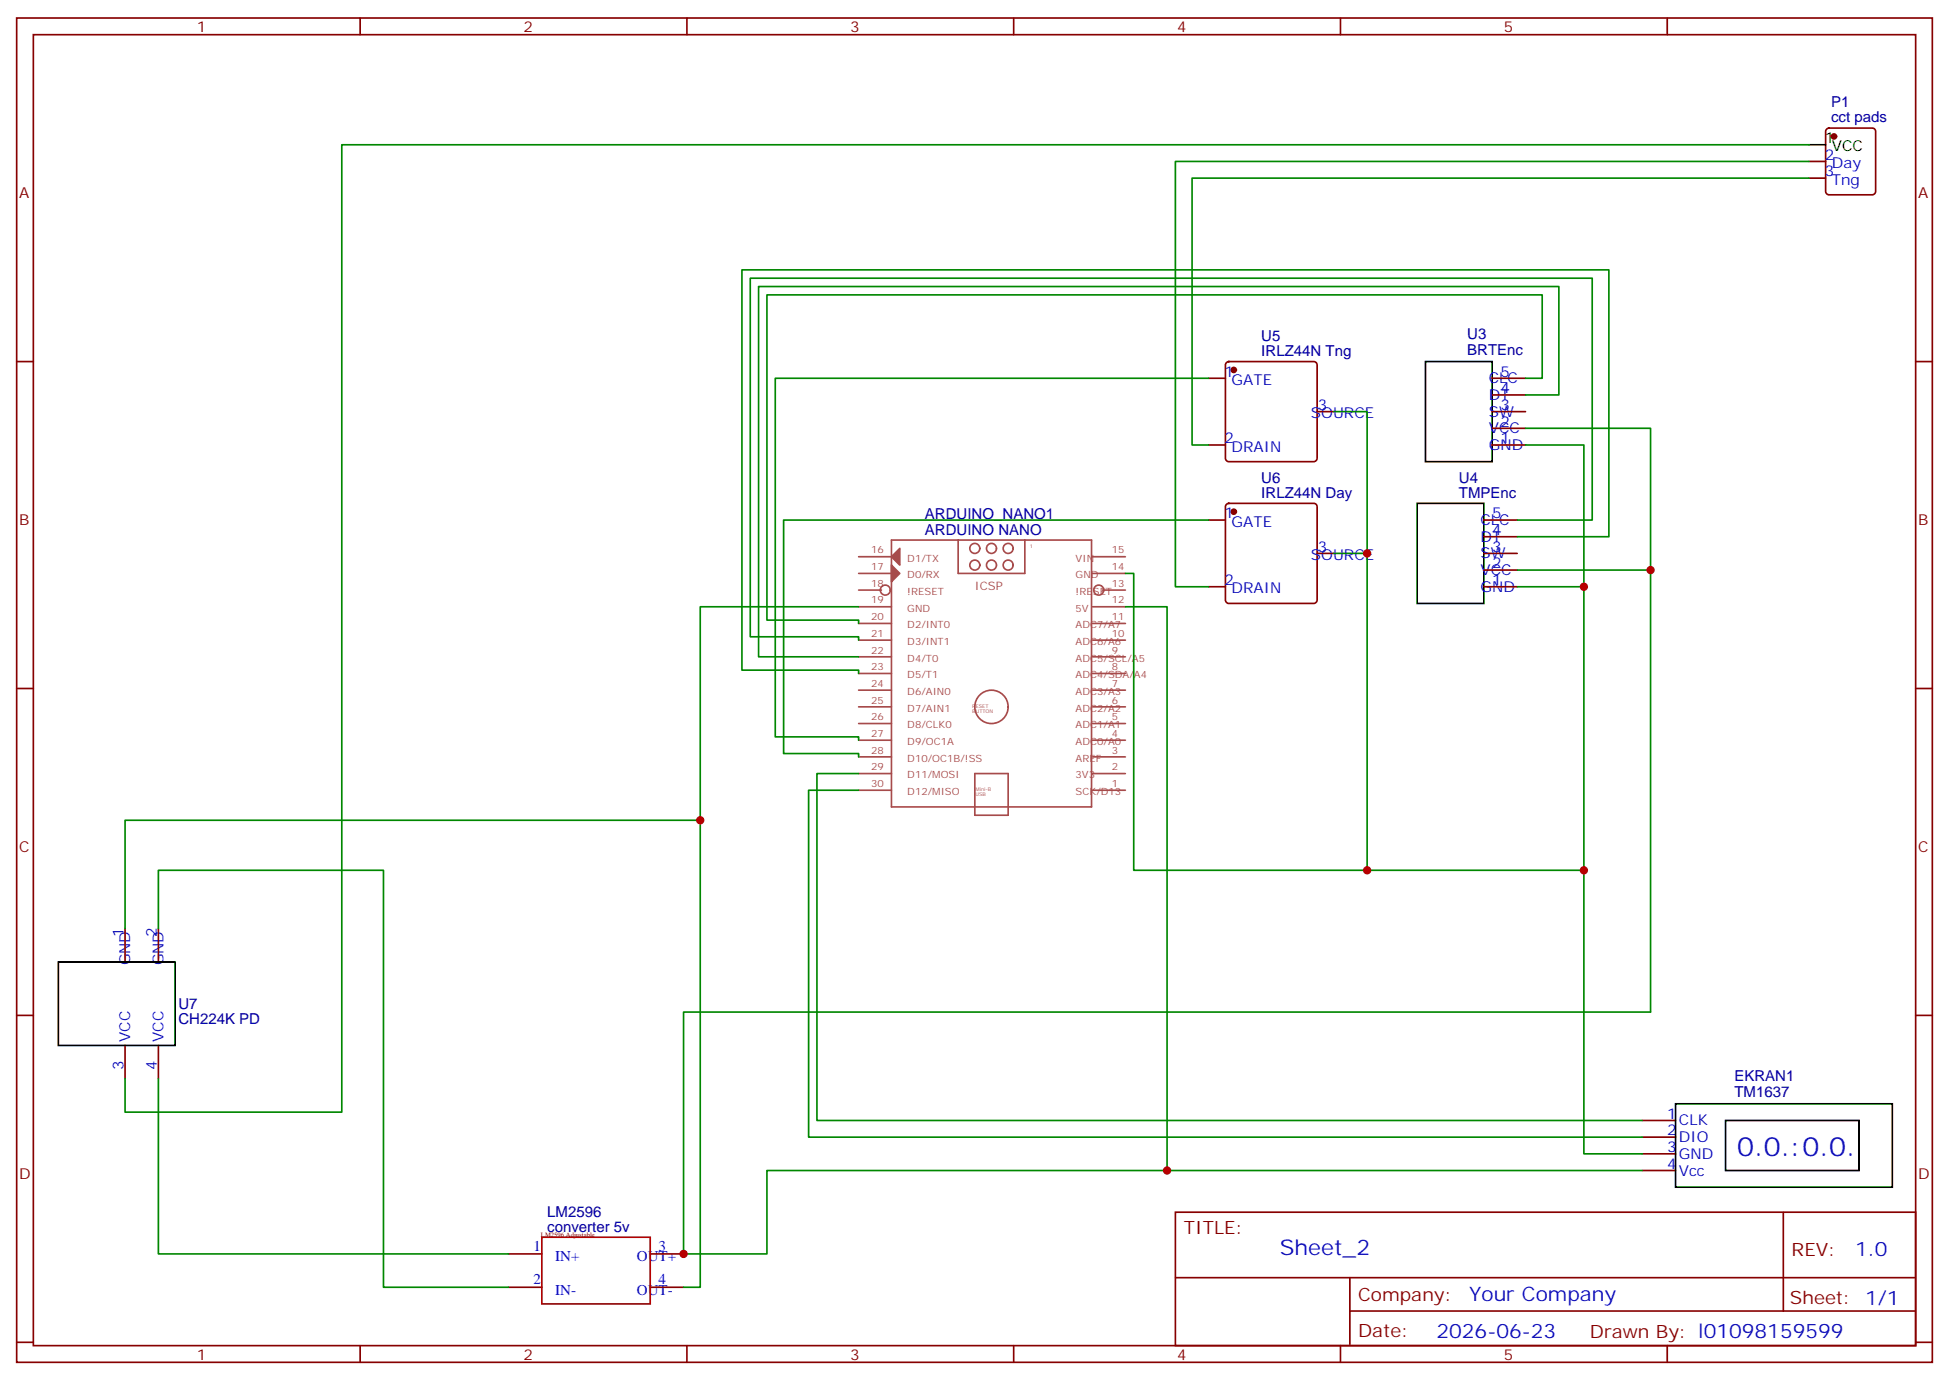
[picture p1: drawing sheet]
<svg xmlns="http://www.w3.org/2000/svg" width="412mm" height="292mm" viewBox="0 0 412 292" stroke-linecap="round" stroke-linejoin="round" font-family="sans-serif">
<g fill="none" stroke="#870000" stroke-width=".35">
<path d="M3.5 3.8h405.4v284.3h-405.4zM7.1 7.3h398.2v277.3h-398.2zM76.2 3.8v3.5M145.3 3.8v3.5M214.5 3.8v3.5M283.6 3.8v3.5M352.8 3.8v3.5M382.8 34.1h3.5M382.8 37.7h3.5M386.5 27.3l.5-.2h9.2a.71 .71 0 0 1 .7 .7v12.7a.76 .76 0 0 1-.7 .7h-9.2a.76 .76 0 0 1-.7-.7v-12.7zM3.5 76.5h3.6M259.5 76.7l.5-.2h18a.71 .71 0 0 1 .7 .7v19.7a.76 .76 0 0 1-.7 .7h-18a.76 .76 0 0 1-.7-.7v-19.7z"/>
<path d="M405.3 76.5h3.6M255.8 80h3.5M255.8 94.1h3.5M278.7 87.1h3.5M315.7 90.6h7.1M315.7 87.1h7.1M315.7 83.5h7.1M315.7 80h7.1M315.7 94.1h7.1M255.8 110h3.5M259.5 106.7l.5-.2h18a.71 .71 0 0 1 .7 .7v19.7a.76 .76 0 0 1-.7 .7h-18a.76 .76 0 0 1-.7-.7v-19.7zM278.7 117.1h3.5"/>
<path d="M314 117.1h7M314 113.5h7M314 110h7M255.8 124.1h3.5M314 120.6h7M314 124.1h7M3.5 145.6h3.6M405.3 145.6h3.6M26.5 196.4v7.1M33.5 196.4v7.1M3.5 214.8h3.6M405.3 214.8h3.6"/>
<path d="M26.5 221.1v7.1M33.5 221.1v7.1M347.5 237h7M248.7 256.4h156.6v28.2h-156.6zM347.5 247.6h7M347.5 244.1h7M347.5 240.5h7M377.3 256.4v20.9M107.6 265.2h7.1M107.6 272.3h7.1M137.6 265.2h7M137.6 272.3h7"/>
<path d="M248.7 270.2h156.5M285.6 277.3h119.6M285.6 270.2v14.2M3.5 283.9h3.6M76.2 284.6v3.5M145.3 284.6v3.5M214.5 284.6v3.5M283.6 284.6v3.5M352.8 284.6v3.5M405.3 283.9h3.6"/>
</g>
<g fill="none" stroke="#a64a4a" stroke-width=".35">
<path d="M181.7 117.8h6.9M188.6 114.2h42.4v56.5h-42.4zM202.7 114.2v7.1h14.1v-7.1M207.3 119.5a1.06 1.06 0 0 0-1.5-.9 1.06 1.06 0 0 0-.2 1.7 1.06 1.06 0 0 0 1.7-.4v-.4M210.8 119.5a1.06 1.06 0 0 0-1.4-.9 1.06 1.06 0 0 0-.3 1.7 1.06 1.06 0 0 0 1.7-.4v-.4M214.4 119.5a1.06 1.06 0 0 0-1.5-.9 1.06 1.06 0 0 0-.3 1.7 1.06 1.06 0 0 0 1.7-.4l.1-.4M231.2 117.8h6.9M181.7 121.3h6.9M181.7 124.8h4.8M181.7 128.3h6.9M181.7 138.9h6.9M181.7 135.4h6.9"/>
<path d="M181.7 131.9h6.9M231.2 121.3h6.9M231.2 128.3h6.9M231.2 138.9h6.9M231.2 135.4h6.9M231.2 131.9h6.9M233.3 124.8h4.8M181.7 156.6h6.9M181.7 153h6.9M181.7 149.5h6.9M181.7 146h6.9M181.7 142.5h6.9"/>
<path d="M213.3 149.5a3.5 3.5 0 0 0-5.1-3.2 3.5 3.5 0 0 0-.6 6 3.5 3.5 0 0 0 5.6-2.1l.1-.7M231.2 156.6h6.9M231.2 153h6.9M231.2 149.5h6.9M231.2 146h6.9M231.2 142.5h6.9M181.7 163.6h6.9M181.7 160.1h6.9M181.7 167.1h6.9M206.3 163.6h7v8.8h-7zM231.2 163.6h6.9M231.2 160.1h6.9"/>
<path d="M231.2 167.1h6.9"/>
<circle cx="206.3" cy="116" r="1.06"/>
<circle cx="209.8" cy="116" r="1.06"/>
<circle cx="213.3" cy="116" r="1.06"/>
<circle cx="187.3" cy="124.8" r="1.06"/>
<circle cx="232.5" cy="124.8" r="1.06"/>
</g>
<g fill="#a64a4a" stroke="#a64a4a" stroke-width=".35">
<path d="M188.6 117.8l1.8-1.8v3.5z"/>
<path d="M188.6 119.5l1.8 1.8-1.8 1.7z"/>
</g>
<path d="M382.8 30.6h3.5M301.6 76.5h14.1v21.1h-14.1zM299.9 106.5h14.1v21.1h-14.1zM12.3 203.5h24.7v17.6h-24.7zM354.5 233.5h45.9v17.6h-45.9zM365.1 237h28.2v10.6h-28.2z" fill="none" stroke="#000" stroke-width=".35"/>
<path d="M114.7 261.7h22.9v14.1h-22.9z" fill="none" stroke="#a10000" stroke-width=".35"/>
<g fill="none" stroke="#008700" stroke-width=".35">
<path d="M382.8 37.7h-130.6v56.4h3.6M382.8 34.1h-134.1v90h7.1M382.8 30.6h-310.5v204.6h-45.8v-7M255.8 80h-91.8v75.9h17.7v.7M282.2 87.1h7.1v97M322.8 90.6h26.4v123.5h-204.6v51.1h17.7v-17.6h185.2M322.8 80h3.5v-17.6h-164v68.8h19.4v.7M322.8 83.5h7v-22.9h-169.3v78.3h21.2M322.8 94.1h12.3v90h-95.2v-62.8h-1.8M255.8 110h-90v49.4h15.9v.7M282.2 117.1h7.1M321 110h15.9v-51.2h-178.2v75.9h23v.7"/>
<path d="M321 113.5h19.4v-56.4h-183.4v84.6h24.7v.8M181.7 128.3h-33.5v45.2M238.1 128.3h8.8v119.3M321 120.6h28.2M321 124.1h14.1M181.7 163.6h-8.8v73.4h174.6M181.7 167.1h-10.6v73.4h176.4M26.5 196.4v-22.9h121.7v98.8h-3.6M33.5 196.4v-12.3h47.6v88.2h26.5M335.1 184.1v60h12.4M33.5 228.2v37h74.1"/>
</g>
<g fill="#870000" stroke="#870000" stroke-width=".35">
<circle cx="261.1" cy="78.2" r=".53"/>
<circle cx="388.1" cy="28.9" r=".53"/>
<circle cx="261.1" cy="108.2" r=".53"/>
</g>
<g fill="#c00">
<circle cx="148.2" cy="173.5" r=".88"/>
<circle cx="144.6" cy="265.2" r=".88"/>
<circle cx="246.9" cy="247.6" r=".88"/>
<circle cx="289.3" cy="117.1" r=".88"/>
<circle cx="289.3" cy="184.1" r=".88"/>
<circle cx="335.1" cy="184.1" r=".88"/>
<circle cx="335.1" cy="124.1" r=".88"/>
<circle cx="349.3" cy="120.6" r=".88"/>
</g>
<text font-size="5.6" fill="#00f" x="367.6" y="244.4">0.0.:0.0.</text>
<text font-size="4.6" fill="#00f" x="270.8" y="265.4">Sheet_2</text>
<g font-size="4.2" fill="#00f">
<text x="392.5" y="265.7">1.0</text>
<text x="310.9" y="275.2">Your Company</text>
<text x="304" y="283">2026-06-23</text>
</g>
<g font-size="3.9" fill="#800">
<text x="250.5" y="261">TITLE:</text>
<text x="379.1" y="265.7">REV:</text>
<text x="287.4" y="275.2">Company:</text>
<text x="378.7" y="275.8">Sheet: 1/1</text>
<text x="287.4" y="282.9">Date:</text>
<text x="336.4" y="282.9">Drawn By: l01098159599</text>
</g>
<g font-size="3.2" fill="#800">
<text x="41.6" y="6.8">1</text>
<text x="110.8" y="6.8">2</text>
<text x="179.9" y="6.8">3</text>
<text x="249.1" y="6.8">4</text>
<text x="318.2" y="6.8">5</text>
<text x="4.1" y="41.9">A</text>
<text x="405.9" y="41.9">A</text>
<text x="4.1" y="111.1">B</text>
<text x="405.9" y="111.1">B</text>
<text x="4.1" y="180.2">C</text>
<text x="405.9" y="180.2">C</text>
<text x="4.1" y="249.3">D</text>
<text x="405.9" y="249.3">D</text>
<text x="41.6" y="287.6">1</text>
<text x="110.8" y="287.6">2</text>
<text x="179.9" y="287.6">3</text>
<text x="249.1" y="287.6">4</text>
<text x="318.2" y="287.6">5</text>
</g>
<g font-size="3.2" fill="#000080">
<text x="387.5" y="22.7">P1</text>
<text x="387.5" y="25.9">cct pads</text>
<text x="310.5" y="71.7">U3</text>
<text x="266.9" y="75.2">IRLZ44N Tng</text>
<text x="266.9" y="72.1">U5</text>
<text x="310.5" y="75.1">BRTEnc</text>
<text x="266.9" y="105.2">IRLZ44N Day</text>
<text x="266.9" y="102.1">U6</text>
<text x="308.7" y="105.4">TMPEnc</text>
<text x="308.7" y="102.2">U4</text>
<text x="195.7" y="113.2">ARDUINO NANO</text>
<text x="195.7" y="109.9">ARDUINO_NANO1</text>
<text x="37.7" y="213.4">U7</text>
<text x="37.7" y="216.6">CH224K PD</text>
<text x="367" y="232.1">TM1637</text>
<text x="367" y="228.7">EKRAN1</text>
<text x="115.8" y="257.5">LM2596</text>
<text x="115.8" y="260.6">converter 5v</text>
</g>
<g font-size="3.2">
<text x="386.1" y="30.3">1</text>
<text x="387.6" y="32">VCC</text>
</g>
<g font-size="3.2" fill="#00f">
<text x="386.1" y="33.8">2</text>
<text x="387.6" y="35.6">Day</text>
<text x="386.1" y="37.3">3</text>
<text x="387.6" y="39.1">Tng</text>
<text x="259.1" y="79.7">1</text>
<text x="260.6" y="81.4">GATE</text>
<text x="315" y="81.1">CLC</text>
<text x="317.5" y="83.2">4</text>
<text x="317.5" y="79.7">5</text>
<text x="277.4" y="88.5">SOURCE</text>
<text x="278.9" y="86.7">3</text>
<text x="315" y="88.1">SW</text>
<text x="315" y="84.6">DT</text>
<text x="317.5" y="86.7">3</text>
<text x="259.1" y="93.8">2</text>
<text x="260.6" y="95.5">DRAIN</text>
<text x="315" y="91.7">VCC</text>
<text x="315" y="95.2">GND</text>
<text x="317.5" y="90.2">2</text>
<text x="317.5" y="93.8">1</text>
<text x="259.1" y="109.6">1</text>
<text x="260.6" y="111.4">GATE</text>
<text x="313.3" y="111.1">CLC</text>
<text x="315.7" y="113.2">4</text>
<text x="315.7" y="109.6">5</text>
<text x="277.4" y="118.5">SOURCE</text>
<text x="278.9" y="116.7">3</text>
<text x="313.3" y="118.1">SW</text>
<text x="313.3" y="114.6">DT</text>
<text x="315.7" y="116.7">3</text>
<text x="259.1" y="123.8">2</text>
<text x="260.6" y="125.5">DRAIN</text>
<text x="313.3" y="121.6">VCC</text>
<text x="313.3" y="125.2">GND</text>
<text x="315.7" y="120.2">2</text>
<text x="315.7" y="123.8">1</text>
<text x="26.1" y="198.2" transform="rotate(-90 26.1 198.2)">1</text>
<text x="33.2" y="198.2" transform="rotate(-90 33.2 198.2)">2</text>
<text x="27.5" y="204.2" transform="rotate(-90 27.5 204.2)">GND</text>
<text x="34.6" y="204.2" transform="rotate(-90 34.6 204.2)">GND</text>
<text x="27.5" y="220.4" transform="rotate(-90 27.5 220.4)">VCC</text>
<text x="34.6" y="220.4" transform="rotate(-90 34.6 220.4)">VCC</text>
<text x="26.1" y="226.4" transform="rotate(-90 26.1 226.4)">3</text>
<text x="33.2" y="226.4" transform="rotate(-90 33.2 226.4)">4</text>
<text x="352.8" y="236.6">1</text>
<text x="355.2" y="238.1">CLK</text>
<text x="352.8" y="243.7">3</text>
<text x="352.8" y="240.2">2</text>
<text x="355.2" y="245.1">GND</text>
<text x="355.2" y="241.6">DIO</text>
<text x="352.8" y="247.2">4</text>
<text x="355.2" y="248.6">Vcc</text>
<text x="112.9" y="264.5">1</text>
<text x="117.5" y="266.8">IN+</text>
<text x="134.8" y="266.8">OUT+</text>
<text x="139.3" y="264.5">3</text>
<text x="112.9" y="271.6">2</text>
<text x="117.5" y="273.9">IN-</text>
<text x="134.8" y="273.9">OUT-</text>
<text x="139.3" y="271.6">4</text>
</g>
<text font-size="2.5" fill="#a54b4b" x="206.3" y="124.8">ICSP</text>
<g font-size="2.1" fill="#a54b4b">
<text x="184.3" y="117.1">16</text>
<text x="192" y="118.8">D1/TX</text>
<text x="227.6" y="118.8">VIN</text>
<text x="235.2" y="117.1">15</text>
<text x="184.3" y="124.1">18</text>
<text x="184.3" y="120.6">17</text>
<text x="192" y="125.9">!RESET</text>
<text x="192" y="122.3">D0/RX</text>
<text x="227.6" y="125.9">!RESET</text>
<text x="227.6" y="122.3">GND</text>
<text x="235.2" y="124.1">13</text>
<text x="235.2" y="120.6">14</text>
<text x="184.3" y="131.2">20</text>
<text x="184.3" y="127.6">19</text>
<text x="192" y="129.4">GND</text>
<text x="227.6" y="129.4">5V</text>
<text x="235.2" y="127.6">12</text>
<text x="235.2" y="131.2">11</text>
<text x="184.3" y="134.7">21</text>
<text x="192" y="132.9">D2/INT0</text>
<text x="192" y="136.4">D3/INT1</text>
<text x="227.6" y="136.4">ADC6/A6</text>
<text x="227.6" y="132.9">ADC7/A7</text>
<text x="235.2" y="134.7">10</text>
<text x="184.3" y="138.2">22</text>
<text x="184.3" y="141.8">23</text>
<text x="192" y="140">D4/T0</text>
<text x="192" y="143.5">D5/T1</text>
<text x="227.6" y="143.5">ADC4/SDA/A4</text>
<text x="227.6" y="140">ADC5/SCL/A5</text>
<text x="235.2" y="141.8">8</text>
<text x="235.2" y="138.2">9</text>
<text x="184.3" y="145.3">24</text>
<text x="184.3" y="148.8">25</text>
<text x="192" y="147">D6/AIN0</text>
<text x="227.6" y="147">ADC3/A3</text>
<text x="235.2" y="148.8">6</text>
<text x="235.2" y="145.3">7</text>
<text x="184.3" y="152.3">26</text>
<text x="184.3" y="155.9">27</text>
<text x="192" y="150.5">D7/AIN1</text>
<text x="192" y="154.1">D8/CLK0</text>
<text x="227.6" y="154.1">ADC1/A1</text>
<text x="227.6" y="150.5">ADC2/A2</text>
<text x="235.2" y="155.9">4</text>
<text x="235.2" y="152.3">5</text>
<text x="184.3" y="159.4">28</text>
<text x="192" y="157.6">D9/OC1A</text>
<text x="192" y="161.1">D10/OC1B/!SS</text>
<text x="227.6" y="157.6">ADC0/A0</text>
<text x="227.6" y="161.1">AREF</text>
<text x="235.2" y="159.4">3</text>
<text x="184.3" y="162.9">29</text>
<text x="184.3" y="166.5">30</text>
<text x="192" y="164.7">D11/MOSI</text>
<text x="227.6" y="164.7">3V3</text>
<text x="235.2" y="162.9">2</text>
<text x="235.2" y="166.5">1</text>
<text x="192" y="168.2">D12/MISO</text>
<text x="227.6" y="168.2">SCK/D13</text>
</g>
<text font-size="1.4" fill="#840000" x="114.5" y="261.7">LM2596 Adjustable</text>
<g font-size="1.1" fill="#a54b4b">
<text x="217.9" y="116">1</text>
<text x="205.7" y="149.8">RESET</text>
<text x="205.7" y="150.8">BUTTON</text>
<text x="206.4" y="167.4">Mini-B</text>
<text x="206.4" y="168.5">USB</text>
</g>
</svg>
